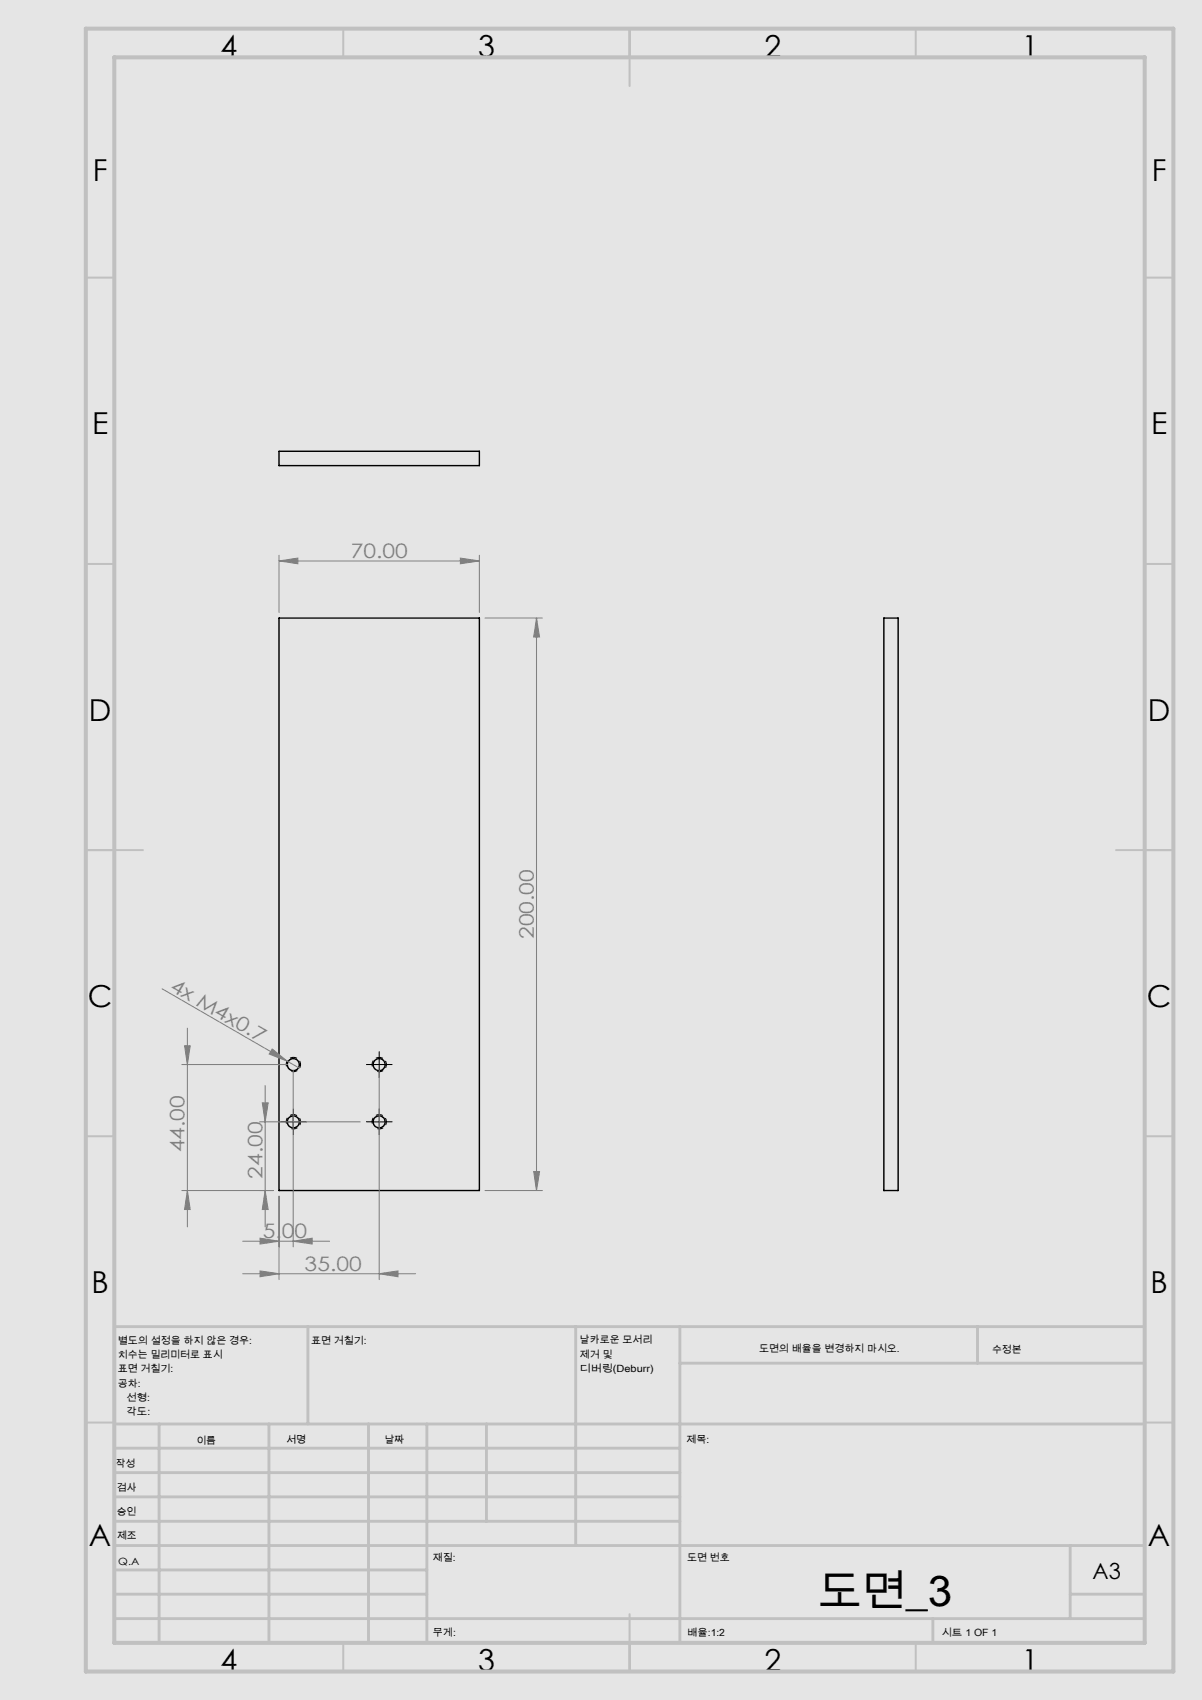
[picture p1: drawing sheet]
<svg xmlns="http://www.w3.org/2000/svg" width="210mm" height="297mm" viewBox="0 0 210 297" stroke-linecap="round" stroke-linejoin="round" font-family="sans-serif">
<path d="M0 0h210v297h-210z" fill="none" stroke="#e6e6db" stroke-width=".18"/>
<path d="M0 0h210v297h-210z" fill="#e6e6db"/>
<g fill="none" stroke="#000" stroke-width=".25">
<path d="M48.8 78.8h34.9v2.5h-34.9zM48.8 108h34.9v100h-34.9zM154.4 108h2.5v100h-2.5z"/>
<circle cx="51.2" cy="196" r="1.04"/>
<circle cx="51.3" cy="186" r="1.05"/>
<circle cx="66.2" cy="196" r="1.05"/>
<circle cx="66.3" cy="186" r="1.06"/>
</g>
<g fill="none" stroke="#808080" stroke-width=".18">
<path d="M48.8 98l3.2-.5v1zM48.8 97v10M48.8 98h34.9M80.4 97.5l3.3 .5-3.3 .5zM83.7 97v10M84.7 108h10.1M93.7 108v100M93.7 108l.6 3.3h-1.1zM28.3 172.8l21.9 12.6M32.7 179.6v34.7M31.7 186h18.5M32.2 182.7h1l-.5 3.3z"/>
<path d="M45.3 196h17.6M45.8 192.7h1l-.5 3.3zM46.3 189.6v24.7M47.6 183.3l2.6 2.1-3.2-1.3zM50.2 185.4l2.1 1.2M51.2 187v30.8M66.3 187v36.6M31.7 208h16M32.7 208l.5 3.3h-1zM42.4 216.8h15.2M45.4 216.3l3.4 .5-3.4 .5zM46.3 208l.5 3.3h-1z"/>
<path d="M48.8 209v14.6M51.2 216.8l3.3-.5v1zM84.7 208h10.1M93.2 204.7h1.1l-.6 3.3zM42.4 222.5h30.2M45.4 222l3.4 .5-3.4 .6zM66.3 222.5l3.2-.5v1.1z"/>
</g>
<path d="M50.9 187.2a1.25 1.25 0 0 0 1.6-1.1 1.25 1.25 0 0 0-1.4-1.4 1.25 1.25 0 0 0-1.1 1.6M50.9 197.2a1.25 1.25 0 0 0 1.6-1.1 1.25 1.25 0 0 0-1.4-1.4 1.25 1.25 0 0 0-1.1 1.6M65.9 187.2a1.25 1.25 0 0 0 1.6-1.1 1.25 1.25 0 0 0-1.4-1.4 1.25 1.25 0 0 0-1.1 1.6M65.9 197.2a1.25 1.25 0 0 0 1.6-1.1 1.25 1.25 0 0 0-1.4-1.4 1.25 1.25 0 0 0-1.1 1.6" fill="none" stroke="#000" stroke-width=".18" stroke-dasharray="1.3 .6" stroke-dashoffset=".2" stroke-linecap="butt"/>
<path d="M50 196h-1M51.3 194.7v-1M51.3 197.2v1.1M52.5 196h1.1M65 186h-1M65 196h-1M66.3 184.7v-1M66.3 187.2v1.1M66.3 194.7v-1M66.3 197.2v1.1M67.5 186h1.1M67.5 196h1.1" fill="none" stroke="#000" stroke-width=".18" stroke-dasharray="15.2 1.3 1.3 1.3" stroke-linecap="butt"/>
<path d="M50 196h2.5M51.2 194.8v2.4M65 186h2.5M65 196h2.5M66.3 184.7v2.6M66.3 194.8v2.4" fill="none" stroke="#000" stroke-width=".18"/>
<g fill="none" stroke="#c0c0c0" stroke-width=".35">
<path d="M60 5v5M110 5v10M160 5v5M15 48.5h5M200 48.5h5M15 98.5h5M200 98.5h5M15 148.5h10M195 148.5h10M15 198.5h5M200 198.5h5M15 248.5h5"/>
<path d="M200 248.5h5M60 287v5M110 282v10M160 287v5"/>
</g>
<g fill="none" stroke="#c0c0c0" stroke-width=".5">
<path d="M53.8 231.8v17M100.6 231.8v38.2M118.8 231.8v55.2M118.8 238.2h81.2M170.8 231.8v6.4M200 231.8h-180v55.2M20 248.8h180M20 257.3h98.8M20 253h98.8M27.8 248.8v38.2M47 248.8v38.2M64.4 248.8v38.2"/>
<path d="M74.6 248.8v38.2M85 248.8v17M20 265.8h98.8M20 261.5h98.8M20 278.5h54.6M20 274.3h54.6M20 270h180M187 278.5h13M187 270v12.8M20 282.8h180M163 282.8v4.2"/>
</g>
<path d="M15 5h190v287h-190zM20 10h180v277h-180z" fill="none" stroke="#c0c0c0" stroke-width=".7"/>
<g fill="#808080">
<path d="M47.6 183.3l2.6 2.1-3.2-1.3z"/>
<path d="M80.4 97.5l3.3 .5-3.3 .5zM48.8 98l3.2-.5v1zM51.2 216.8l3.3-.5v1zM45.4 216.3l3.4 .5-3.4 .5zM66.3 222.5l3.2-.5v1.1zM45.4 222l3.4 .5-3.4 .6z"/>
<path d="M93.7 108l.6 3.3h-1.1zM93.2 204.7h1.1l-.6 3.3zM32.2 182.7h1l-.5 3.3zM32.7 208l.5 3.3h-1zM45.8 192.7h1l-.5 3.3zM46.3 208l.5 3.3h-1z"/>
</g>
<text font-size="7.4" x="142.9" y="280.5">도면_3</text>
<g font-size="5.3">
<text x="38.5" y="9.9">4</text>
<text x="83.5" y="9.9">3</text>
<text x="133.6" y="9.9">2</text>
<text x="178.6" y="9.9">1</text>
<text x="16.2" y="31.6">F</text>
<text x="201.2" y="31.6">F</text>
<text x="16.1" y="75.9">E</text>
<text x="201.1" y="75.9">E</text>
<text x="15.5" y="125.9">D</text>
<text x="200.5" y="125.9">D</text>
<text x="15.4" y="175.9">C</text>
<text x="200.4" y="175.9">C</text>
<text x="16" y="225.9">B</text>
<text x="201" y="225.9">B</text>
<text x="15.5" y="270.1">A</text>
<text x="200.5" y="270.1">A</text>
<text x="38.5" y="291.9">4</text>
<text x="83.5" y="291.9">3</text>
<text x="133.6" y="291.9">2</text>
<text x="178.6" y="291.9">1</text>
</g>
<text font-size="3.9" x="190.9" y="275.8">A3</text>
<g font-size="3.5" fill="#808080">
<text x="61.3" y="97.5">70.00</text>
<text x="93.3" y="164.1" transform="rotate(-90 93.3 164.1)">200.00</text>
<text x="29.5" y="172.9" transform="rotate(30 29.5 172.9)">4x M4x0.7</text>
<text x="32.3" y="201.3" transform="rotate(-90 32.3 201.3)">44.00</text>
<text x="45.9" y="205.9" transform="rotate(-90 45.9 205.9)">24.00</text>
<text x="45.9" y="216.3">5.00</text>
<text x="53.2" y="222">35.00</text>
</g>
<g font-size="1.7">
<text x="20.6" y="234.8">별도의 설정을 하지 않은 경우:</text>
<text x="20.6" y="237.3">치수는 밀리미터로 표시</text>
<text x="20.6" y="239.8">표면 거칠기:</text>
<text x="54.4" y="234.8">표면 거칠기:</text>
<text x="101.3" y="234.7">날카로운 모서리</text>
<text x="101.3" y="237.2">제거 및</text>
<text x="101.3" y="239.7">디버링(Deburr)</text>
<text x="132.6" y="236.2">도면의 배율을 변경하지 마시오.</text>
<text x="173.3" y="236.4">수정본</text>
<text x="20.6" y="242.3">공차:</text>
<text x="22.1" y="244.8">선형:</text>
<text x="22.1" y="247.3">각도:</text>
<text x="20.2" y="256.3">작성</text>
<text x="34.3" y="252.2">이름</text>
<text x="50" y="252.1">서명</text>
<text x="67.2" y="252.1">날짜</text>
<text x="120" y="252.1">제목:</text>
<text x="20.4" y="260.5">검사</text>
<text x="20.4" y="264.6">승인</text>
<text x="20.5" y="269">제조</text>
<text x="20.7" y="273.3">Q.A</text>
<text x="75.6" y="272.7">재질:</text>
<text x="120.1" y="272.7">도면 번호</text>
<text x="75.6" y="285.7">무게:</text>
<text x="120.1" y="285.8">배율:1:2</text>
<text x="164.5" y="285.8">시트 1 OF 1</text>
</g>
</svg>
